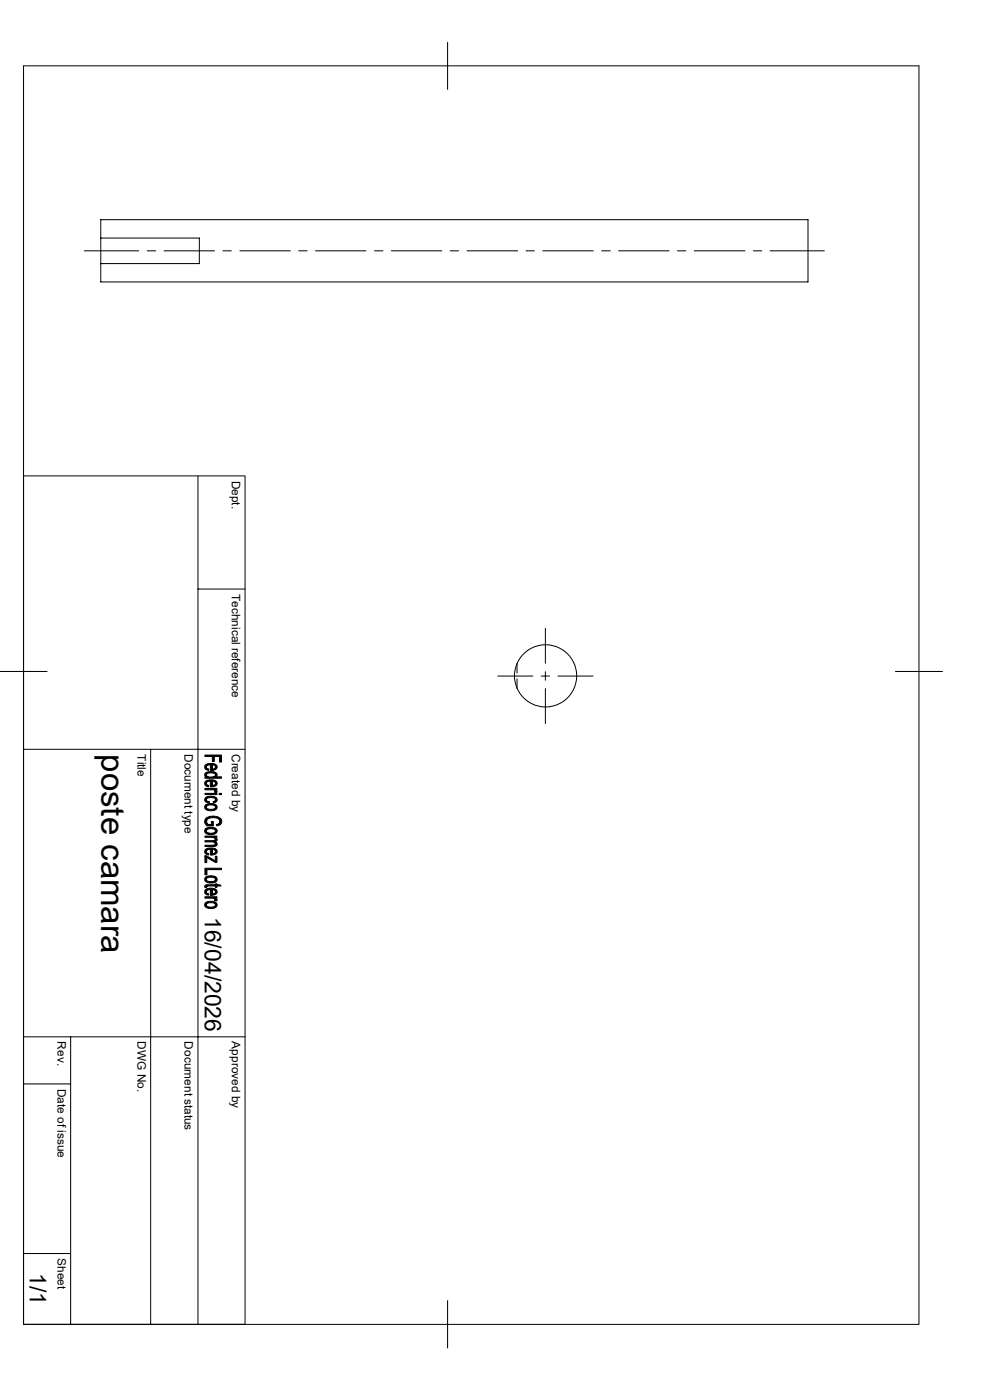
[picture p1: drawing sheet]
<svg xmlns="http://www.w3.org/2000/svg" width="210mm" height="297mm" viewBox="0 0 210 297" stroke-linecap="round" stroke-linejoin="round" font-family="sans-serif">
<g fill="none" stroke="#000" stroke-width=".21">
<path d="M5 14h189.9v267h-189.9zM95 9v10M17.9 53.2h11.5M21.4 50.5v-3.9h150v13.2h-150v-3.9M21.4 50.5h20.9v5.4h-20.9zM31.2 53.2h1.8M34.8 53.2h10.7M47.3 53.2h1.8M50.9 53.2h10.7M63.4 53.2h1.8M66.9 53.2h10.7M79.5 53.2h1.7"/>
<path d="M83 53.2h10.7M95.5 53.2h1.8M99.1 53.2h10.7M111.6 53.2h1.8M115.1 53.2h10.8M127.6 53.2h1.9M131.2 53.2h10.7M143.7 53.2h1.8M147.3 53.2h10.7M159.8 53.2h1.8M163.4 53.2h11.5M5 101h47v180h-47"/>
<path d="M42 101v180M42 125h10M115.7 133.3v7.4M0 142.5h10M5 159h47M32 159v122M105.6 143.4h7.4M109.7 140.7v2.1M109.7 144v2.1M114.8 143.4h1.8M115.7 142.5v1.8M115.7 146.1v7.4"/>
<path d="M118.4 143.4h7.4M189.9 142.5h10M5 220h47M15 220v61M5 230h10M5 265.9h10M95 275.9v10.1"/>
<circle cx="115.7" cy="143.4" r="6.6"/>
</g>
<g fill="#000" stroke="#000" stroke-width=".21">
<path d="M43.5 164.1l.3-.2v.9l-.3-.2z" fill-rule="evenodd"/>
<path d="M43.5 162.4l.3-.2v.7l.5 .3-.1 .2a.74 .74 0 0 1-.7-1z" fill-rule="evenodd"/>
<path d="M43.6 165.8l.2-.1v.7l.5 .2-.1 .3a.73 .73 0 0 1-.7-.3 .73 .73 0 0 1 .1-.8z" fill-rule="evenodd"/>
<path d="M43.6 169.3l.2-.2v.7l.6 .3v.2a.72 .72 0 0 1-.8-.2 .72 .72 0 0 1 0-.8z" fill-rule="evenodd"/>
<path d="M43.8 173.5v.8l.4 .6h.6v-.6h.5v.9l-1.4-.1a1.04 1.04 0 0 1-.1-1.6z" fill-rule="evenodd"/>
<path d="M45.6 177.6l.1 .5z" fill-rule="evenodd"/>
<path d="M43.8 162.2l.5-.2h1.1l.3 .2v.5l-.2-.4h-.5v1.1h-.4v-1.2l-.6 .2-.2 .3z" fill-rule="evenodd"/>
<path d="M43.8 165.7l.6-.3 .9 .1 .4 .2v.5l-.2-.4-.5-.1v1.2h-.4v-1.2l-.6 .2-.2 .3z" fill-rule="evenodd"/>
<path d="M45.2 170.1l.4-.2 .1-.2v.5l-.4 .1z" fill-rule="evenodd"/>
<path d="M43.8 170.7l.6-.2h.9l.4 .2v.5a1.29 1.29 0 0 0-1.9-.1v.1z" fill-rule="evenodd"/>
<path d="M43.8 175.7l.8-.2 .8 .1 .3 .1v.6a1.24 1.24 0 0 0-1.9 0z" fill-rule="evenodd"/>
<path d="M43.5 178.4h1.8l.3-.2 .1 .8-.2-.3-2-.1z" fill-rule="evenodd"/>
<path d="M43.5 168.3h2.5v.3h-2.5z" fill-rule="evenodd"/>
<path d="M43.5 167.3h2.5v.2h-.4v.4l-.4-.3h-1.7z" fill-rule="evenodd"/>
<path d="M43.5 177.4h2.5v.2h-.4v.3l-.3-.2-1.8-.1z" fill-rule="evenodd"/>
<path d="M45 162.3v.9h.2l.5-.4v-.6a.68 .68 0 0 1 .3 .8 .68 .68 0 0 1-.8 .4h-.2z" fill-rule="evenodd"/>
<path d="M43.8 163.9l.9-.2a.93 .93 0 0 1 1.3 .8l-.3 .3v-.4a1.29 1.29 0 0 0-1.9 0z" fill-rule="evenodd"/>
<path d="M45 165.7v.9h.2l.5-.3v-.6a.7 .7 0 0 1 .3 .8 .7 .7 0 0 1-.8 .4h-.2z" fill-rule="evenodd"/>
<path d="M45.6 167.5l.5 .3-.2 .3h-.4z" fill-rule="evenodd"/>
<path d="M43.8 169.1l.4-.1h.8a.77 .77 0 0 1 .9 .2 .77 .77 0 0 1 0 .9l-.2 .1v-.5a1.3 1.3 0 0 0-1.7-.4l-.2 .4z" fill-rule="evenodd"/>
<path d="M43.5 170.9l.3-.2v.5a1.26 1.26 0 0 0 1.7 .4l.2-.3v-.6a.7 .7 0 0 1 .3 .9 .7 .7 0 0 1-.8 .4h-.4a1.04 1.04 0 0 1-1.4-.8z" fill-rule="evenodd"/>
<path d="M43.5 175.9l.3-.2v.6a1.26 1.26 0 0 0 1.7 .3l.2-.3v-.6a.74 .74 0 0 1 .3 1 .74 .74 0 0 1-.9 .3 1.29 1.29 0 0 1-1.7-.7z" fill-rule="evenodd"/>
<path d="M45.7 177.7a.45 .45 0 0 1 .4 .5 .45 .45 0 0 1-.5 .4z" fill-rule="evenodd"/>
<path d="M43.5 179.3h1.9l.3-.2v-.5a.52 .52 0 0 1 .3 .7 .52 .52 0 0 1-.7 .3h-1.8z" fill-rule="evenodd"/>
<path d="M45.9 174.9l.5-.2 .3-.4v.7l-.7 .2z" fill-rule="evenodd"/>
<path d="M46.5 168.3h.5v.3h-.5z" fill-rule="evenodd"/>
<path d="M43.5 160.2h3.5v1.5h-.4v-1.2h-1.1v1h-.5v-1h-1.5z" fill-rule="evenodd"/>
<path d="M43.8 164.5a1.33 1.33 0 0 0 1.9-.1v.4h1.3v.3h-3.5v-.3h.3z" fill-rule="evenodd"/>
<path d="M43.8 173.5l1.2-.4 1 .1 .5 .2a.86 .86 0 0 1 .2 1.6v-.7a1.3 1.3 0 0 0-1.8-.8 .97 .97 0 0 0-1.1 .8z" fill-rule="evenodd"/>
<path d="M43.5 181.6l.3 .3 .1 1.1h-.4z" fill-rule="evenodd"/>
<path d="M43.5 187.9l.4-.2v.6h-.4z" fill-rule="evenodd"/>
<path d="M43.5 180.3l.3-.2v.7l.5 .3-.1 .3a.76 .76 0 0 1-.7-1.1z" fill-rule="evenodd"/>
<path d="M43.5 188.9l.3-.3v.8l.5 .3-.1 .2a.75 .75 0 0 1-.7-1z" fill-rule="evenodd"/>
<path d="M43.5 181.6h.3l1.9 1v.4l-1.9-1.1z" fill-rule="evenodd"/>
<path d="M43.8 180.1l.9-.2 .7 .1 .3 .1v.5l-.2-.3-.5-.1v1.2h-.4v-1.2l-.6 .1-.2 .4z" fill-rule="evenodd"/>
<path d="M43.8 186l.7-.2 1.1 .1 .1 .1v.6a1.24 1.24 0 0 0-1.9 0z" fill-rule="evenodd"/>
<path d="M43.8 188.6l.7-.2 .9 .1 .3 .1v.6l-.2-.4-.5-.1v1.2h-.4v-1.2l-.6 .1-.2 .4z" fill-rule="evenodd"/>
<path d="M43.8 191.4l.5-.2 1.2 .1 .2 .1v.6a1.27 1.27 0 0 0-1.8-.3l-.1 .3z" fill-rule="evenodd"/>
<path d="M45.7 181.7h.3v1.3h-.3z" fill-rule="evenodd"/>
<path d="M43.5 190.2h2.5v.3h-.4v.3l-.5-.3h-1.6z" fill-rule="evenodd"/>
<path d="M45 180.2l.1 .9 .5-.1 .1-.2v-.7a.71 .71 0 0 1 .3 .9 .71 .71 0 0 1-.9 .4h-.1z" fill-rule="evenodd"/>
<path d="M43.6 186.1l.2-.1v.6a1.26 1.26 0 0 0 1.7 .3l.2-.3v-.6a.74 .74 0 0 1 .3 .9 .74 .74 0 0 1-.9 .4h-.2a1.07 1.07 0 0 1-1.5-.9z" fill-rule="evenodd"/>
<path d="M45 188.7v1l.7-.3v-.8a.7 .7 0 0 1 .3 .9 .7 .7 0 0 1-.8 .4h-.2z" fill-rule="evenodd"/>
<path d="M45.6 190.5l.5 .3-.2 .3h-.4z" fill-rule="evenodd"/>
<path d="M43.5 191.6l.3-.2v.6a1.25 1.25 0 0 0 1.9 0v-.6a.72 .72 0 0 1 .3 .9 .72 .72 0 0 1-.9 .4h-.3a1.04 1.04 0 0 1-1.4-.8z" fill-rule="evenodd"/>
<path d="M43.9 187.7h1.8v-.2h.3v.2h.7l.2 .3h-.9v.3h-.3v-.3h-1.5l-.3 .1z" fill-rule="evenodd"/>
<path d="M43.5 184.2h3.5v.3h-3.1v1.1h-.4z" fill-rule="evenodd"/>
</g>
<text font-size="7" x="21.5" y="160" transform="rotate(90 21.5 160)">poste camara</text>
<g font-size="4.9">
<text x="43.5" y="194.5" transform="rotate(90 43.5 194.5)">16/04/2026</text>
<text x="6.3" y="270" transform="rotate(90 6.3 270)">1/1</text>
</g>
<g font-size="2.5">
<text x="49.2" y="102" transform="rotate(90 49.2 102)">Dept.</text>
<text x="49.2" y="126" transform="rotate(90 49.2 126)">Technical reference</text>
<text x="29.2" y="160" transform="rotate(90 29.2 160)">Title</text>
<text x="39.2" y="160" transform="rotate(90 39.2 160)">Document type</text>
<text x="49.2" y="160" transform="rotate(90 49.2 160)">Created by</text>
<text x="12.2" y="220.9" transform="rotate(90 12.2 220.9)">Rev.</text>
<text x="29.2" y="220.9" transform="rotate(90 29.2 220.9)">DWG No.</text>
<text x="39.2" y="220.9" transform="rotate(90 39.2 220.9)">Document status</text>
<text x="49.2" y="220.9" transform="rotate(90 49.2 220.9)">Approved by</text>
<text x="12.2" y="231" transform="rotate(90 12.2 231)">Date of issue</text>
<text x="12.2" y="266.9" transform="rotate(90 12.2 266.9)">Sheet</text>
</g>
</svg>
